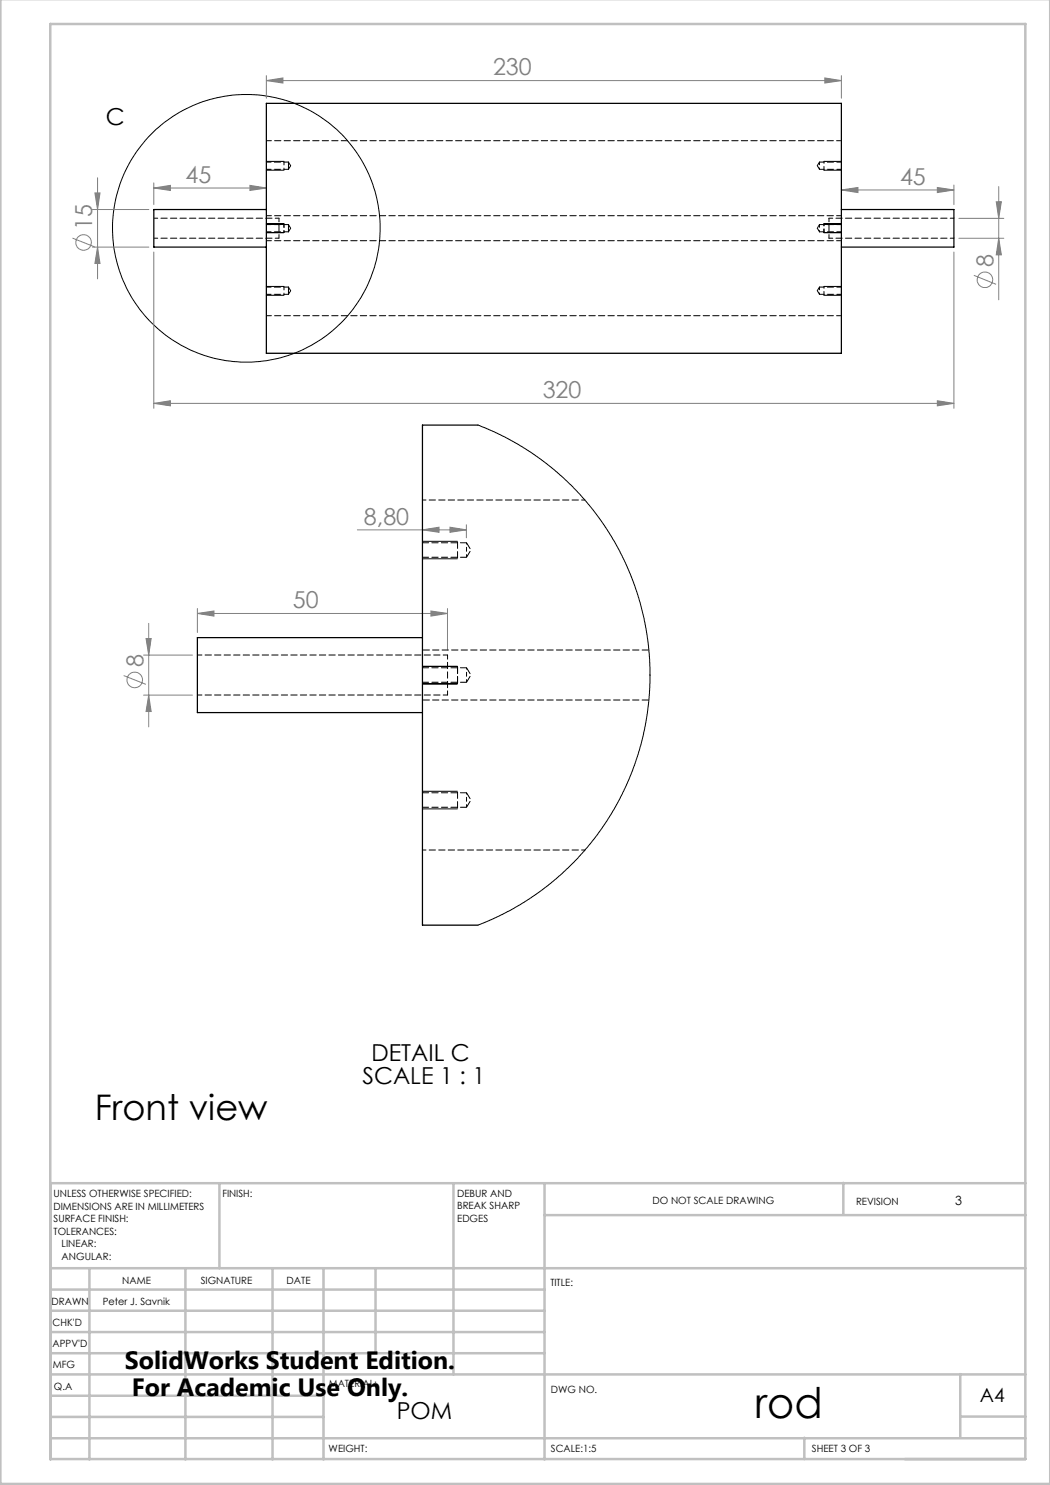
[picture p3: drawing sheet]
<svg xmlns="http://www.w3.org/2000/svg" width="210mm" height="297mm" viewBox="0 0 210 297" stroke-linecap="round" stroke-linejoin="round" font-family="sans-serif">
<g fill="none" stroke="#808080" stroke-width=".2">
<path d="M53.3 15.1v4.5M53.3 16.1h115M53.3 16.1l3.3-.5v1zM165 15.6l3.3 .5-3.3 .5zM168.3 15.1v4.5M19 38.6h1l-.5 3.3zM19.5 35.6v20.2M30.8 36.6v4.3M30.8 37.6h22.5M30.8 37.6l3.3-.5v1zM50 37.1l3.3 .5-3.3 .5zM168.3 38h22.5"/>
<path d="M168.3 38l3.3-.5v1zM187.5 37.5l3.3 .5-3.3 .5zM190.8 37v3.9M199.7 37.3v22.7M14.5 47.6l4.4 1.8M18.5 41.9h11.3M18.5 49.4h11.3M19.5 49.4l.5 3.3h-1zM30.8 50.4v31.3M190.8 50.4v31.3M191.8 43.7h9M191.8 47.7h9"/>
<path d="M194.8 55.1l4.4 1.8M199.2 40.4h1.1l-.6 3.3zM199.7 47.7l.6 3.3h-1.1zM30.8 80.7l3.3-.6v1.1zM30.8 80.7h160M187.5 80.1l3.3 .6-3.3 .5zM71.5 106h21.8M84.5 106l3.3-.6v1.1zM90 105.4l3.3 .6-3.3 .5zM93.3 104.9v2.7M24.7 135.1l4.5 1.8M28.7 131h9.8"/>
<path d="M28.7 139h9.8M29.2 127.7h1l-.5 3.3zM29.7 139l.5 3.3h-1zM29.7 124.7v20.7M39.5 121.7v4.8M39.5 122.7h50M39.5 122.7l3.3-.5v1zM86.2 122.2l3.3 .5-3.3 .5zM89.5 121.7v8.3"/>
<circle cx="16.7" cy="48.5" r="1.55"/>
<circle cx="197" cy="55.9" r="1.55"/>
<circle cx="26.9" cy="136" r="1.55"/>
</g>
<g fill="none" stroke="#000" stroke-width=".2">
<path d="M53.3 34h3.5M53.3 32.3h3.5M164.8 34h3.5M164.8 32.3h3.5M53.3 46.5h3.5M53.3 44.8h3.5M53.3 59.1h3.5M53.3 57.3h3.5M164.8 46.5h3.5M164.8 44.8h3.5M164.8 59.1h3.5M164.8 57.3h3.5"/>
<path d="M84.5 108.3h7M84.5 111.8h7M84.5 133.3h7M84.5 136.8h7M84.5 158.3h7M84.5 161.8h7"/>
<circle cx="49.3" cy="45.7" r="26.8"/>
</g>
<g fill="none" stroke="#c0c0c0" stroke-width=".5">
<path d="M.1 -.1v296.9h209.9v-296.9M10.1 4.8h195v287h-195zM43.9 236.6v17M90.7 236.6v38.3M108.9 236.6v55.3M168.7 236.6v6.3M205.1 236.6h-195v55.3M10.1 253.6h195M10.1 257.9h98.8M17.9 253.6v38.3M37.1 253.6v38.3M54.5 253.6v38.3"/>
<path d="M64.7 253.6v38.3M75.1 253.6v17M108.9 243h96.2M10.1 270.6h98.8M10.1 266.4h98.8M10.1 262.1h98.8M10.1 279.1h54.6M10.1 274.9h195M192.1 274.8v12.7M10.1 287.7h195M10.1 283.4h54.6M160.9 287.5v4.3"/>
<path d="M192.1 283.3h13"/>
</g>
<path d="M56.8 34v-1.7M164.8 32.3v1.7M56.8 46.5v-1.7M56.8 59v-1.7M164.8 44.8v1.7M164.8 57.3v1.7" fill="none" stroke="#000" stroke-width=".2" stroke-dasharray="1.3 .6" stroke-dashoffset=".9"/>
<path d="M91.5 111.8v-3.5M91.5 136.8v-3.5M91.5 161.8v-3.5" fill="none" stroke="#000" stroke-width=".2" stroke-dasharray="1.3 .6" stroke-dashoffset="-.2"/>
<g fill="#808080">
<path d="M50 37.1l3.3 .5-3.3 .5zM30.8 37.6l3.3-.5v1zM165 15.6l3.3 .5-3.3 .5zM53.3 16.1l3.3-.5v1zM187.5 37.5l3.3 .5-3.3 .5zM168.3 38l3.3-.5v1zM90 105.4l3.3 .6-3.3 .5zM84.5 106l3.3-.6v1.1zM86.2 122.2l3.3 .5-3.3 .5zM39.5 122.7l3.3-.5v1z"/>
<path d="M30.8 80.7l3.3-.6v1.1zM187.5 80.1l3.3 .6-3.3 .5z"/>
<path d="M19 38.6h1l-.5 3.3zM19.5 49.4l.5 3.3h-1zM199.2 40.4h1.1l-.6 3.3zM199.7 47.7l.6 3.3h-1.1zM29.2 127.7h1l-.5 3.3zM29.7 139l.5 3.3h-1z"/>
</g>
<path d="M53.3 20.7h115v50h-115zM53.3 41.9h-22.5v7.5h22.5M168.3 41.9h22.5v7.5h-22.5M95.6 85h-11.1v100h11.1M84.5 127.5h-45v15h45" fill="none" stroke="#000" stroke-width=".25"/>
<path d="M163.9 32.4v1.5M163.9 44.9v1.5M163.9 57.4v1.5M93.3 110v-1.4M93.3 111.5v-1.5M93.3 135v-1.4M93.3 136.5v-1.5M93.3 160v-1.4M93.3 161.5v-1.5" fill="none" stroke="#000" stroke-width=".2" stroke-dasharray="1.3 .6" stroke-dashoffset=".7"/>
<g fill="none" stroke="#000" stroke-width=".2" stroke-dasharray="1.3 .6" stroke-dashoffset=".4">
<path d="M57.7 33.1v-.7M57.7 33.9v-.8M57.7 33.9l.4-.8M58.1 33.1l-.4-.7M163.5 33.1l.4 .8M163.9 32.4l-.4 .7M57.7 45.6v-.7M57.7 46.4v-.8M57.7 58.1v-.7M57.7 58.9v-.8M57.7 46.4l.4-.8M57.7 58.9l.4-.8"/>
<path d="M58.1 45.6l-.4-.7M58.1 58.1l-.4-.7M163.5 45.6l.4 .8M163.5 58.1l.4 .8M163.9 44.9l-.4 .7M163.9 57.4l-.4 .7M39.5 139h50M89.5 131v8M89.5 131h-50"/>
</g>
<path d="M30.8 47.6h25M55.8 43.6v4M55.8 43.6h-25M165.8 43.6v4M165.8 47.6h25M190.8 43.6h-25" fill="none" stroke="#000" stroke-width=".2" stroke-dasharray="1.3 .6" stroke-dashoffset=".5"/>
<g fill="none" stroke="#000" stroke-width=".2" stroke-dasharray="1.3 .6" stroke-dashoffset=".3">
<path d="M53.3 33.9h4.4M57.7 32.4h-4.4M163.9 33.9h4.4M168.3 28.1h-115M168.3 32.4h-4.4M53.3 43.1h115M53.3 46.4h4.4M53.3 58.9h4.4M57.7 44.9h-4.4M57.7 57.4h-4.4M163.9 46.4h4.4M163.9 58.9h4.4"/>
<path d="M168.3 48.1h-115M168.3 44.9h-4.4M168.3 57.4h-4.4M53.3 63.1h115"/>
</g>
<path d="M95.6 85l4.3 1.9 3.5 1.9 3.5 2.1 2.4 1.8 3 2.5 2.3 2.2 2.6 2.9 2.6 3.2 2 3 2.1 3.7 1.7 3.6 1.8 4.6 1.4 5.4 .4 2 .5 3.5 .3 4.1v3.3l-.3 4-.6 4.3-1 4.2-1.2 3.9-1.4 3.5-1.5 3-2.6 4.6-2.4 3.3-3.4 4.1-3.2 3.2-2.8 2.3-3.3 2.4-3.5 2.2-3.2 1.6-4 1.7" fill="none" stroke="#000" stroke-width=".2"/>
<path d="M117 100h-32.5M84.5 170h32.5" fill="none" stroke="#000" stroke-width=".2" stroke-dasharray="1.3 .6" stroke-dashoffset=".6"/>
<path d="M93.3 111.5l.9-1.5-.9-1.4M84.5 130h45.3M93.3 136.5l.9-1.5-.9-1.4M129.8 140h-45.3M93.3 161.5l.9-1.5-.9-1.4" fill="none" stroke="#000" stroke-width=".2" stroke-dasharray="1.3 .6" stroke-dashoffset="-.1"/>
<path d="M84.5 111.5h8.8M93.3 108.6h-8.8M84.5 136.5h8.8M93.3 133.6h-8.8M93.3 158.6h-8.8M84.5 161.5h8.8" fill="none" stroke="#000" stroke-width=".2" stroke-dasharray="1.3 .6"/>
<text font-size="8.5" x="151" y="283.5">rod</text>
<text font-size="7.1" x="18.9" y="224.1">Front view</text>
<g font-size="5">
<text x="25" y="273.7">SolidWorks Student Edition.</text>
<text x="26.4" y="279.2">For Academic Use Only.</text>
</g>
<g font-size="4.7" fill="#808080">
<text x="98.6" y="15.1">230</text>
<text x="37.1" y="36.6">45</text>
<text x="180" y="37">45</text>
<text x="18.4" y="45.9" transform="rotate(-90 18.4 45.9)">15</text>
<text x="198.7" y="53.4" transform="rotate(-90 198.7 53.4)">8</text>
<text x="108.5" y="79.6">320</text>
<text x="72.8" y="104.9">8,80</text>
<text x="58.6" y="121.7">50</text>
<text x="28.7" y="133.4" transform="rotate(-90 28.7 133.4)">8</text>
</g>
<g font-size="4.7">
<text x="21.1" y="24.9">C</text>
<text x="74.3" y="212.3">DETAIL C</text>
<text x="72.5" y="216.8">SCALE 1 : 1</text>
<text x="79.3" y="283.8">POM</text>
</g>
<text font-size="3.9" x="196" y="280.4">A4</text>
<text font-size="2.5" x="191.1" y="240.9">3</text>
<g font-size="2">
<text x="10.7" y="239.5">UNLESS OTHERWISE SPECIFIED:</text>
<text x="44.5" y="239.5">FINISH:</text>
<text x="91.4" y="239.4">DEBUR AND</text>
<text x="10.7" y="242">DIMENSIONS ARE IN MILLIMETERS</text>
<text x="10.7" y="244.5">SURFACE FINISH:</text>
<text x="91.4" y="241.9">BREAK SHARP</text>
<text x="91.4" y="244.4">EDGES</text>
<text x="130.5" y="240.8">DO NOT SCALE DRAWING</text>
<text x="171.2" y="241">REVISION</text>
<text x="10.7" y="247">TOLERANCES:</text>
<text x="12.3" y="249.5">LINEAR:</text>
<text x="12.3" y="252">ANGULAR:</text>
<text x="24.4" y="256.9">NAME</text>
<text x="40.1" y="256.8">SIGNATURE</text>
<text x="57.3" y="256.8">DATE</text>
<text x="110.1" y="257.1">TITLE:</text>
<text x="10.3" y="260.9">DRAWN</text>
<text x="20.6" y="261">Peter J. Savnik</text>
<text x="10.5" y="269.3">APPV'D</text>
<text x="10.5" y="265.2">CHK'D</text>
<text x="10.6" y="273.6">MFG</text>
<text x="10.8" y="278">Q.A</text>
<text x="65.8" y="277.4">MATERIAL:</text>
<text x="110.2" y="278.5">DWG NO.</text>
<text x="65.7" y="290.4">WEIGHT:</text>
<text x="110.2" y="290.5">SCALE:1:5</text>
<text x="162.4" y="290.4">SHEET 3 OF 3</text>
</g>
</svg>
